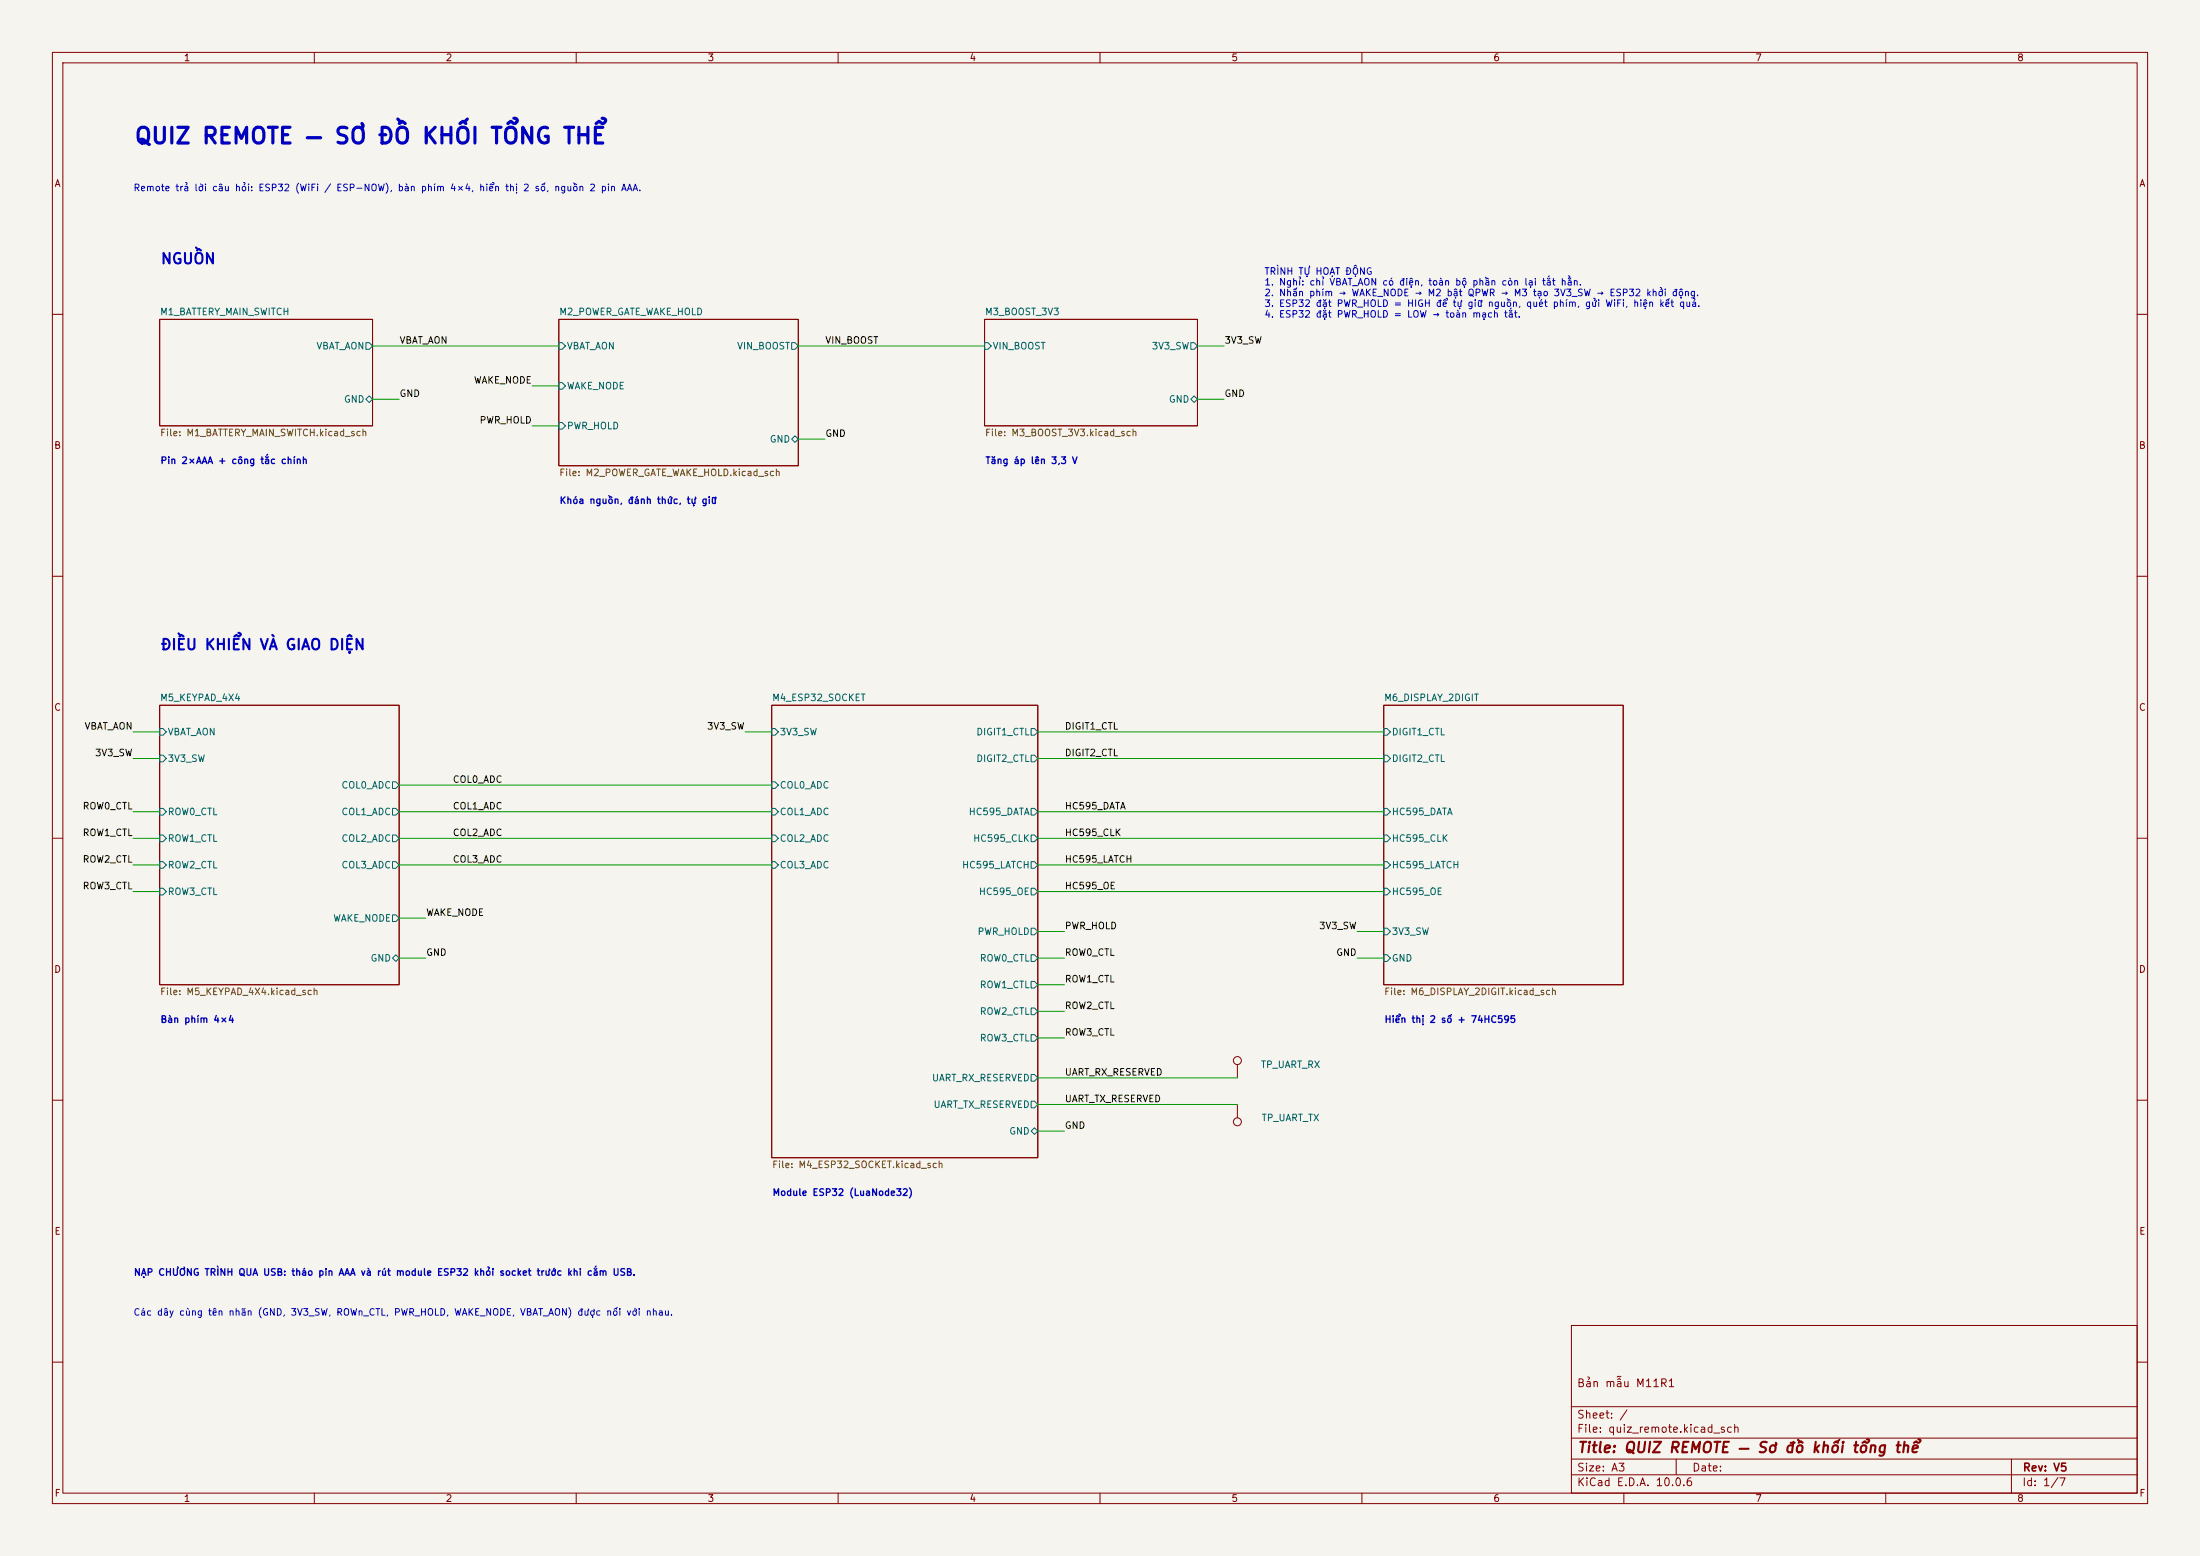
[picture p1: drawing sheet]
<svg xmlns="http://www.w3.org/2000/svg" width="420mm" height="297mm" viewBox="0 0 420 297" stroke-linecap="round" stroke-linejoin="round" font-family="sans-serif">
<path d="M0 0h420v297h-420z" fill="#f5f4ef" stroke="#f5f4ef" stroke-width=".19"/>
<g fill="none" stroke="#840000" stroke-width=".19">
<path d="M10 10h400v277h-400zM12 12h396v273h-396zM60 10v2M110 10v2M160 10v2M210 10v2M260 10v2M310 10v2M360 10v2M10 60h2M30.5 61h40.6v20.3h-40.6zM106.7 61h45.7v27.9h-45.7z"/>
<path d="M188 61h40.6v20.3h-40.6zM408 60h2M10 110h2M408 110h2M30.5 134.6h45.7v53.4h-45.7zM147.3 134.6h50.8v86.4h-50.8zM264.2 134.6h45.7v53.4h-45.7zM10 160h2M408 160h2M10 210h2M236.2 203.2v2.5M236.2 210.8v2.6"/>
<path d="M408 210h2M300 253h108v32h-108zM10 260h2M300 278.5h108M300 274.5h108M300 268.5h108M320 278.5v3M384 278.5v6.5M408 260h2M60 285v2M110 285v2M160 285v2"/>
<path d="M210 285v2M260 285v2M300 281.5h108M310 285v2M360 285v2"/>
<circle cx="236.2" cy="202.4" r=".76"/>
<circle cx="236.2" cy="214.1" r=".76"/>
</g>
<g fill="none" stroke="#006464" stroke-width=".19">
<path d="M69.8 76.2l.7-.6 .6 .6-.6 .6zM69.8 65.4h.7l.6 .6-.6 .7h-.7zM106.7 65.4h.6l.6 .6-.6 .7h-.6zM106.7 73h.6l.6 .7-.6 .6h-.6zM151.1 65.4h.7l.6 .6-.6 .7h-.7zM188 65.4h.6l.6 .6-.6 .7h-.6zM227.3 65.4h.7l.6 .6-.6 .7h-.7zM227.3 76.2l.7-.6 .6 .6-.6 .6zM106.7 80.6h.6l.6 .7-.6 .6h-.6zM151.8 83.2l.6 .6-.6 .7-.7-.7zM30.5 139.1h.6l.6 .6-.6 .6h-.6zM147.3 139.1h.7l.6 .6-.6 .6h-.7z"/>
<path d="M196.8 139.1h.7l.6 .6-.6 .6h-.7zM264.2 139.1h.6l.6 .6-.6 .6h-.6zM30.5 144.1h.6l.6 .7-.6 .6h-.6zM30.5 154.3h.6l.6 .6-.6 .7h-.6zM30.5 159.4h.6l.6 .6-.6 .7h-.6zM74.9 149.2h.7l.6 .7-.6 .6h-.7zM74.9 154.3h.7l.6 .6-.6 .7h-.7zM74.9 159.4h.7l.6 .6-.6 .7h-.7zM147.3 149.2h.7l.6 .7-.6 .6h-.7zM147.3 154.3h.7l.6 .6-.6 .7h-.7zM147.3 159.4h.7l.6 .6-.6 .7h-.7zM196.8 144.1h.7l.6 .7-.6 .6h-.7z"/>
<path d="M196.8 159.4h.7l.6 .6-.6 .7h-.7zM196.8 154.3h.7l.6 .6-.6 .7h-.7zM264.2 144.1h.6l.6 .7-.6 .6h-.6zM264.2 159.4h.6l.6 .6-.6 .7h-.6zM264.2 154.3h.6l.6 .6-.6 .7h-.6zM30.5 164.5h.6l.6 .6-.6 .6h-.6zM30.5 169.5h.6l.6 .7-.6 .6h-.6zM74.9 164.5h.7l.6 .6-.6 .6h-.7zM74.9 174.6h.7l.6 .7-.6 .6h-.7zM147.3 164.5h.7l.6 .6-.6 .6h-.7zM196.8 164.5h.7l.6 .6-.6 .6h-.7zM196.8 169.5h.7l.6 .7-.6 .6h-.7z"/>
<path d="M196.8 177.2h.7l.6 .6-.6 .6h-.7zM264.2 177.2h.6l.6 .6-.6 .6h-.6zM264.2 164.5h.6l.6 .6-.6 .6h-.6zM264.2 169.5h.6l.6 .7-.6 .6h-.6zM75.6 182.2l.6 .7-.6 .6-.7-.6zM196.8 182.2h.7l.6 .7-.6 .6h-.7zM196.8 187.3h.7l.6 .7-.6 .6h-.7zM196.8 192.4h.7l.6 .6-.6 .7h-.7zM196.8 197.5h.7l.6 .6-.6 .7h-.7zM264.2 182.2h.6l.6 .7-.6 .6h-.6zM196.8 215.9l.7-.6 .6 .6-.6 .6zM196.8 205.1h.7l.6 .6-.6 .7h-.7z"/>
<path d="M196.8 210.2h.7l.6 .6-.6 .7h-.7z"/>
</g>
<g fill="none" stroke="#009600" stroke-width=".19">
<path d="M71.1 76.2h5.1M71.1 66h35.6M101.6 73.7h5.1M152.4 66h35.6M228.6 76.2h5.1M228.6 66h5.1M101.6 81.3h5.1M152.4 83.8h5.1M25.4 139.7h5.1M142.2 139.7h5.1M198.1 139.7h66.1M25.4 154.9h5.1"/>
<path d="M25.4 144.8h5.1M76.2 149.9h71.1M76.2 154.9h71.1M198.1 154.9h66.1M198.1 144.8h66.1M25.4 160h5.1M25.4 165.1h5.1M25.4 170.2h5.1M76.2 160h71.1M76.2 165.1h71.1M76.2 175.3h5.1M198.1 177.8h5.1"/>
<path d="M198.1 160h66.1M198.1 165.1h66.1M198.1 170.2h66.1M259.1 177.8h5.1M76.2 182.9h5.1M198.1 182.9h5.1M198.1 198.1h5.1M198.1 188h5.1M198.1 193h5.1M259.1 182.9h5.1M198.1 215.9h5.1M198.1 205.7h38.1"/>
<path d="M198.1 210.8h38.1"/>
</g>
<text font-size="3" fill="#0000c2" x="25.5" y="28.2">QUIZ REMOTE — SƠ ĐỒ KHỐI TỔNG THỂ</text>
<g font-size="2" fill="#0000c2">
<text x="30.5" y="50.9">NGUỒN</text>
<text x="30.5" y="124.5">ĐIỀU KHIỂN VÀ GIAO DIỆN</text>
</g>
<text font-size="2" fill="#840000" x="301" y="277.8">Title: QUIZ REMOTE — Sơ đồ khối tổng thể</text>
<g font-size="1.5" fill="#840000">
<text x="300.9" y="265.1">Bản mẫu M11R1</text>
<text x="300.9" y="273.8">File: quiz_remote.kicad_sch</text>
<text x="300.9" y="271.1">Sheet: /</text>
<text x="300.9" y="281.2">Size: A3</text>
<text x="322.9" y="281.2">Date:</text>
<text x="386" y="281.2">Rev: V5</text>
<text x="300.9" y="284">KiCad E.D.A. 10.0.6</text>
<text x="385.9" y="284">Id: 1/7</text>
</g>
<g font-size="1.3" fill="#840000">
<text x="35" y="12">1</text>
<text x="85" y="12">2</text>
<text x="135" y="12">3</text>
<text x="185" y="12">4</text>
<text x="235" y="12">5</text>
<text x="285" y="12">6</text>
<text x="335" y="12">7</text>
<text x="385" y="12">8</text>
<text x="10.3" y="36">A</text>
<text x="408.3" y="36">A</text>
<text x="10.2" y="86">B</text>
<text x="408.2" y="86">B</text>
<text x="10.2" y="136">C</text>
<text x="408.2" y="136">C</text>
<text x="10.2" y="186">D</text>
<text x="408.2" y="186">D</text>
<text x="10.3" y="236">E</text>
<text x="408.3" y="236">E</text>
<text x="10.3" y="286">F</text>
<text x="35" y="287">1</text>
<text x="85" y="287">2</text>
<text x="135" y="287">3</text>
<text x="185" y="287">4</text>
<text x="235" y="287">5</text>
<text x="285" y="287">6</text>
<text x="335" y="287">7</text>
<text x="385" y="287">8</text>
<text x="408.3" y="286">F</text>
</g>
<g font-size="1.3" fill="#0000c2">
<text x="25.4" y="36.8">Remote trả lời câu hỏi: ESP32 (WiFi / ESP-NOW), bàn phím 4×4, hiển thị 2 số, nguồn 2 pin AAA.</text>
<text x="241.3" y="52.8">TRÌNH TỰ HOẠT ĐỘNG</text>
<text x="241.3" y="54.8">1. Nghỉ: chỉ VBAT_AON có điện, toàn bộ phần còn lại tắt hẳn.</text>
<text x="241.3" y="56.8">2. Nhấn phím → WAKE_NODE → M2 bật QPWR → M3 tạo 3V3_SW → ESP32 khởi động.</text>
<text x="241.3" y="58.9">3. ESP32 đặt PWR_HOLD = HIGH để tự giữ nguồn, quét phím, gửi WiFi, hiện kết quả.</text>
<text x="241.3" y="60.9">4. ESP32 đặt PWR_HOLD = LOW → toàn mạch tắt.</text>
<text x="30.5" y="88.9">Pin 2×AAA + công tắc chính</text>
<text x="188" y="88.9">Tăng áp lên 3,3 V</text>
<text x="106.7" y="96.5">Khóa nguồn, đánh thức, tự giữ</text>
<text x="30.5" y="195.5">Bàn phím 4×4</text>
<text x="264.2" y="195.5">Hiển thị 2 số + 74HC595</text>
<text x="147.4" y="228.6">Module ESP32 (LuaNode32)</text>
<text x="25.4" y="243.8">NẠP CHƯƠNG TRÌNH QUA USB: tháo pin AAA và rút module ESP32 khỏi socket trước khi cắm USB.</text>
<text x="25.4" y="251.4">Các dây cùng tên nhãn (GND, 3V3_SW, ROWn_CTL, PWR_HOLD, WAKE_NODE, VBAT_AON) được nối với nhau.</text>
</g>
<g font-size="1.3" fill="#006464">
<text x="30.5" y="60.5">M1_BATTERY_MAIN_SWITCH</text>
<text x="106.7" y="60.5">M2_POWER_GATE_WAKE_HOLD</text>
<text x="187.9" y="60.5">M3_BOOST_3V3</text>
<text x="60.3" y="67">VBAT_AON</text>
<text x="108.1" y="67">VBAT_AON</text>
<text x="140.6" y="67">VIN_BOOST</text>
<text x="189.4" y="67">VIN_BOOST</text>
<text x="219.8" y="67">3V3_SW</text>
<text x="65.6" y="77.2">GND</text>
<text x="108.1" y="74.6">WAKE_NODE</text>
<text x="223" y="77.2">GND</text>
<text x="108.1" y="82.2">PWR_HOLD</text>
<text x="146.8" y="84.8">GND</text>
<text x="30.5" y="134.1">M5_KEYPAD_4X4</text>
<text x="147.3" y="134.1">M4_ESP32_SOCKET</text>
<text x="264.1" y="134.1">M6_DISPLAY_2DIGIT</text>
<text x="31.9" y="140.7">VBAT_AON</text>
<text x="148.8" y="140.7">3V3_SW</text>
<text x="186.3" y="140.7">DIGIT1_CTL</text>
<text x="265.6" y="140.7">DIGIT1_CTL</text>
<text x="31.9" y="145.7">3V3_SW</text>
<text x="186.3" y="145.7">DIGIT2_CTL</text>
<text x="265.6" y="145.7">DIGIT2_CTL</text>
<text x="31.9" y="155.9">ROW0_CTL</text>
<text x="65.1" y="150.8">COL0_ADC</text>
<text x="65.1" y="155.9">COL1_ADC</text>
<text x="148.8" y="150.8">COL0_ADC</text>
<text x="148.8" y="155.9">COL1_ADC</text>
<text x="184.8" y="155.9">HC595_DATA</text>
<text x="265.6" y="155.9">HC595_DATA</text>
<text x="31.9" y="161">ROW1_CTL</text>
<text x="65.1" y="161">COL2_ADC</text>
<text x="148.8" y="161">COL2_ADC</text>
<text x="185.7" y="161">HC595_CLK</text>
<text x="265.6" y="161">HC595_CLK</text>
<text x="31.9" y="166.1">ROW2_CTL</text>
<text x="65.1" y="166.1">COL3_ADC</text>
<text x="148.8" y="166.1">COL3_ADC</text>
<text x="183.6" y="166.1">HC595_LATCH</text>
<text x="265.6" y="166.1">HC595_LATCH</text>
<text x="31.9" y="171.1">ROW3_CTL</text>
<text x="186.8" y="171.1">HC595_OE</text>
<text x="265.6" y="171.1">HC595_OE</text>
<text x="63.5" y="176.2">WAKE_NODE</text>
<text x="186.5" y="178.8">PWR_HOLD</text>
<text x="265.6" y="178.8">3V3_SW</text>
<text x="70.6" y="183.8">GND</text>
<text x="186.9" y="183.8">ROW0_CTL</text>
<text x="265.6" y="183.8">GND</text>
<text x="186.9" y="188.9">ROW1_CTL</text>
<text x="186.9" y="194">ROW2_CTL</text>
<text x="186.9" y="199.1">ROW3_CTL</text>
<text x="177.8" y="206.7">UART_RX_RESERVED</text>
<text x="240.6" y="204.2">TP_UART_RX</text>
<text x="178.1" y="211.8">UART_TX_RESERVED</text>
<text x="240.7" y="214.3">TP_UART_TX</text>
<text x="192.6" y="216.9">GND</text>
</g>
<g font-size="1.3" fill="#0f0f0f">
<text x="76.2" y="65.9">VBAT_AON</text>
<text x="157.5" y="65.9">VIN_BOOST</text>
<text x="233.7" y="65.9">3V3_SW</text>
<text x="76.2" y="76.1">GND</text>
<text x="90.4" y="73.5">WAKE_NODE</text>
<text x="233.7" y="76.1">GND</text>
<text x="91.5" y="81.2">PWR_HOLD</text>
<text x="157.5" y="83.7">GND</text>
<text x="16" y="139.6">VBAT_AON</text>
<text x="134.9" y="139.6">3V3_SW</text>
<text x="203.2" y="139.6">DIGIT1_CTL</text>
<text x="18" y="144.7">3V3_SW</text>
<text x="86.3" y="149.7">COL0_ADC</text>
<text x="203.2" y="144.7">DIGIT2_CTL</text>
<text x="15.7" y="154.8">ROW0_CTL</text>
<text x="86.3" y="154.8">COL1_ADC</text>
<text x="203.2" y="154.8">HC595_DATA</text>
<text x="15.7" y="159.9">ROW1_CTL</text>
<text x="86.3" y="159.9">COL2_ADC</text>
<text x="203.2" y="159.9">HC595_CLK</text>
<text x="15.7" y="165">ROW2_CTL</text>
<text x="86.3" y="165">COL3_ADC</text>
<text x="203.2" y="165">HC595_LATCH</text>
<text x="15.7" y="170.1">ROW3_CTL</text>
<text x="203.2" y="170.1">HC595_OE</text>
<text x="81.3" y="175.1">WAKE_NODE</text>
<text x="203.2" y="177.7">PWR_HOLD</text>
<text x="251.7" y="177.7">3V3_SW</text>
<text x="81.3" y="182.8">GND</text>
<text x="203.2" y="182.8">ROW0_CTL</text>
<text x="255" y="182.8">GND</text>
<text x="203.2" y="187.8">ROW1_CTL</text>
<text x="203.2" y="192.9">ROW2_CTL</text>
<text x="203.2" y="198">ROW3_CTL</text>
<text x="203.2" y="205.6">UART_RX_RESERVED</text>
<text x="203.2" y="215.8">GND</text>
<text x="203.2" y="210.7">UART_TX_RESERVED</text>
</g>
<g font-size="1.3" fill="#725600">
<text x="30.5" y="83.6">File: M1_BATTERY_MAIN_SWITCH.kicad_sch</text>
<text x="187.9" y="83.6">File: M3_BOOST_3V3.kicad_sch</text>
<text x="106.7" y="91.2">File: M2_POWER_GATE_WAKE_HOLD.kicad_sch</text>
<text x="30.5" y="190.2">File: M5_KEYPAD_4X4.kicad_sch</text>
<text x="264.1" y="190.2">File: M6_DISPLAY_2DIGIT.kicad_sch</text>
<text x="147.3" y="223.3">File: M4_ESP32_SOCKET.kicad_sch</text>
</g>
</svg>
